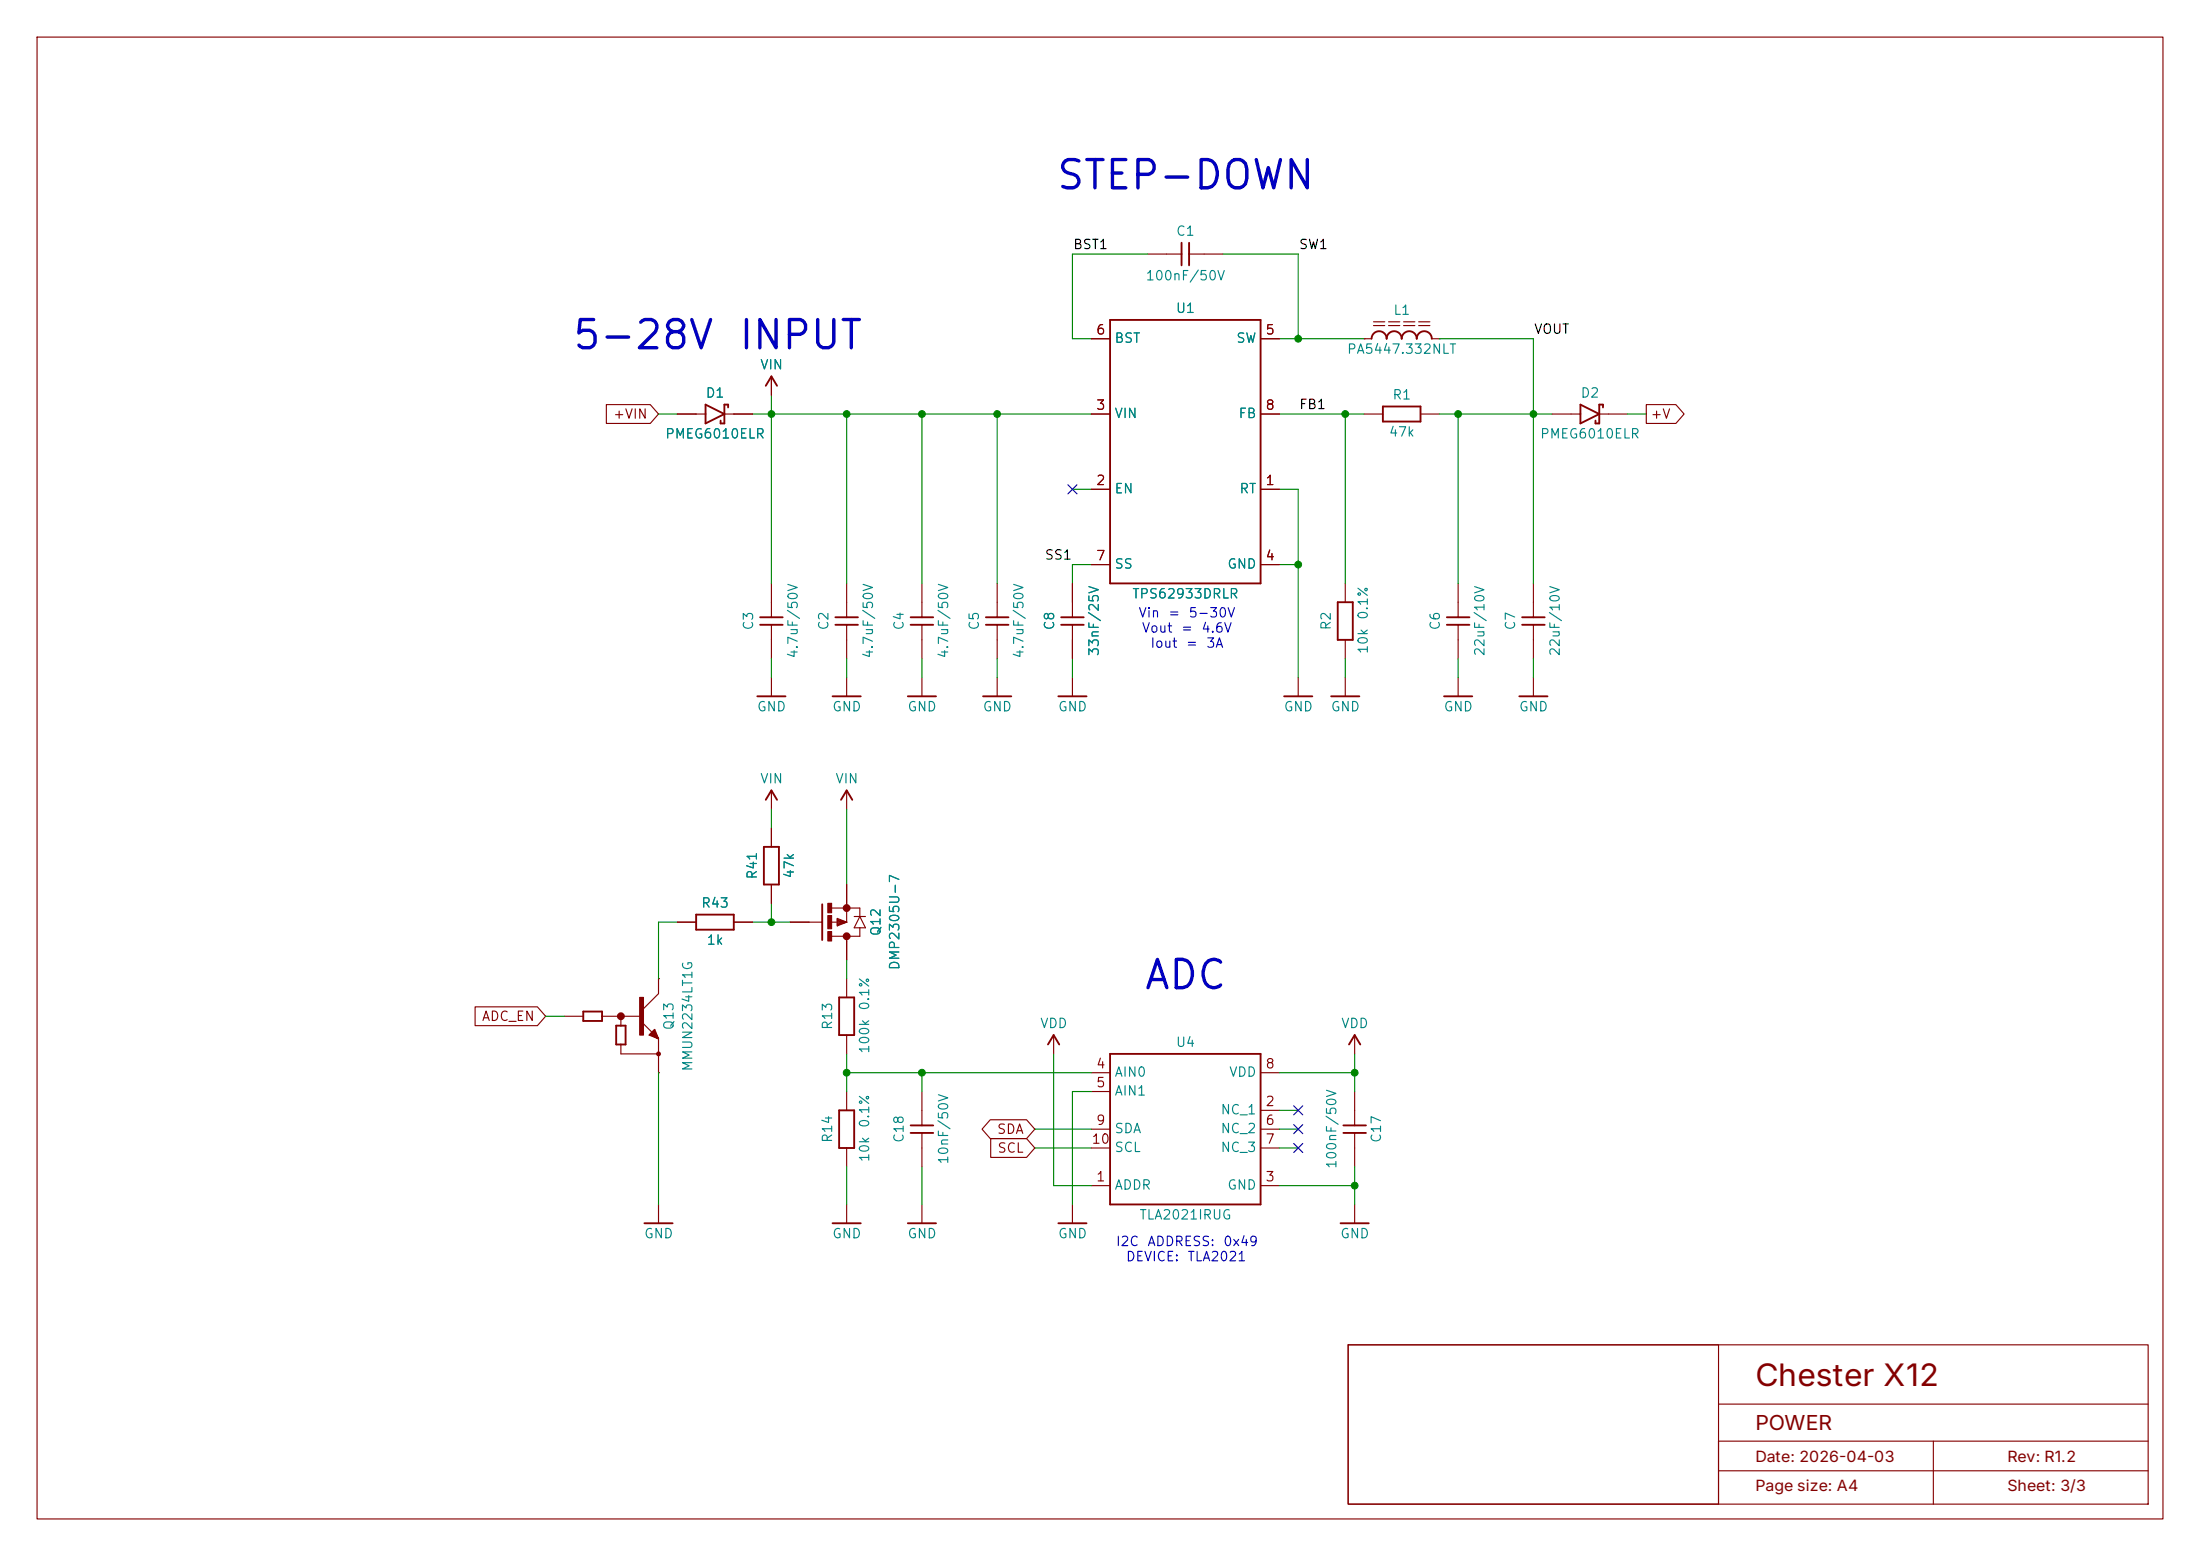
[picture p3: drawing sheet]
<svg xmlns="http://www.w3.org/2000/svg" width="297mm" height="210mm" viewBox="0 0 297 210" stroke-linecap="round" stroke-linejoin="round" font-family="sans-serif">
<g fill="none" stroke="#840000" stroke-width=".15">
<path d="M5 5h287v200h-287zM154.9 34.3h4.6M160.5 34.3h4.6M81.9 54.6h5.9l1.1 1.3-1.1 1.3h-5.9zM91.4 55.9h3.8M97.8 55.9h3.8M104.1 50.8v2.5M147.3 45.7h2.6M147.3 55.9h2.6M170.2 45.7h2.5M170.2 55.9h2.5M184.1 45.7h.1"/>
<path d="M184.1 45.7h1.1M184.1 55.9h2.6M185.4 43.4h1.5M185.4 43.9h1.5M187.5 43.4h1.5M187.5 43.9h1.5M189.5 43.4h1.5M189.5 43.9h1.5M191.5 43.4h1.5M191.5 43.9h1.5M191.8 55.9h2.5M193.3 45.7h1"/>
<path d="M194.3 45.7h.1M209.5 55.9h3.9M215.9 55.9h3.8M222.2 54.6h4l1.2 1.3-1.2 1.3h-4zM104.1 78.7v4.6M114.3 78.7v4.6M124.5 78.7v4.6M134.6 78.7v4.6M144.8 78.7v4.6M147.3 66h2.6M147.3 76.2h2.6M170.2 66h2.5"/>
<path d="M170.2 76.2h2.5M181.6 78.7v2.6M196.8 78.7v4.6M207 78.7v4.6M104.1 84.3v4.6M104.1 91.4v2.6M114.3 84.3v4.6M114.3 91.4v2.6M124.5 84.3v4.6M124.5 91.4v2.6M134.6 84.3v4.6M134.6 91.4v2.6"/>
<path d="M144.8 84.3v4.6M144.8 91.4v2.6M175.3 91.4v2.6M181.6 86.4v2.5M181.6 91.4v2.6M196.8 84.3v4.6M196.8 91.4v2.6M207 84.3v4.6M207 91.4v2.6M104.1 106.7v2.5M104.1 111.8v2.5M104.1 119.4v2.5"/>
<path d="M114.3 106.7v2.5M114.3 119.4v5.1M64.1 135.9h8.4l1.2 1.3-1.2 1.2h-8.4zM76.2 137.2h2.5M81.3 137.2h5.1M83.8 137.2v1.2M86.6 137.9l2.3 2.3M87.6 139.7l.8-.8 .5 1.3zM87.7 139.6l1.2 .6M87.8 139.6l1.1 .6M87.8 139.5l1.1 .7M87.9 139.4l1 .8"/>
<path d="M88.1 139.3l.8 .9M88.1 139.2l.8 1M88.2 139.1l.7 1.1M88.3 139.1l.6 1.1M88.3 139l.6 1.2M88.9 132.1h.1M88.9 132.1v2l-2.3 2.3M91.4 124.5h2.6M99.1 124.5h2.5M106.7 124.5h4.3M112.3 124.5h2M112.3 122.6h3.8v1.1"/>
<path d="M113 124l1.3 .5-1.3 .5zM113 124.3l1.3 .2M113 124.2l1.3 .3M113 124.1l1.3 .4M114.3 126.4v3.1M114.3 132.1v2.5M114.3 139.7v2.5M114.3 124.5l-1.3 .3M114.3 124.5l-1.3 .2M114.3 124.5l-1.3 .1M115.3 123.7h1.5M116.1 125.2v1.2h-3.8"/>
<path d="M116.1 123.7l.7 1.5h-1.5zM142.2 139.7v2.5M182.9 139.7v2.5M83.8 141v1.2h5.1M88.9 144.8h.1M88.9 140.2v4.6M114.3 147.3v2.6M114.3 154.9v2.6M124.5 147.3v4.6M124.5 152.9v4.6M133.7 151.1h4.9l1.1 1.3-1.1 1.3h-4.9l-1.1-1.3zM133.7 153.7h4.9l1.1 1.2-1.1 1.3h-4.9z"/>
<path d="M147.3 144.8h2.6M147.3 147.3h2.6M147.3 152.4h2.6M147.3 154.9h2.6M170.2 149.9h2.5M170.2 144.8h2.5M170.2 152.4h2.5M170.2 154.9h2.5M182.9 147.3v4.6M182.9 152.9v4.6M88.9 162.6v2.5M114.3 162.6v2.5"/>
<path d="M124.5 162.6v2.5M144.8 162.6v2.5M147.3 160h2.6M170.2 160h2.5M182.9 162.6v2.5M182 181.5h108v21.5h-108zM182 181.5h50v21.5h-50zM232 198.5h58M232 189.5h58M261 194.5v8.5M290 194.5h-58v8.5"/>
</g>
<g fill="none" stroke="#840000" stroke-width=".25">
<path d="M159.5 32.8v3M160.5 32.8v3M95.2 54.6l2.6 1.3-2.6 1.3zM98.3 55v-.4h-.5v2.6h-.5v-.4M103.4 52.1l.7-1.3 .8 1.3M149.9 43.2h20.3v35.5h-20.3zM185.2 45.7a1.02 1.02 0 0 1 1-1 1.02 1.02 0 0 1 1 1 1.02 1.02 0 0 1 1-1 1.02 1.02 0 0 1 1 1 1.02 1.02 0 0 1 1-1 1.02 1.02 0 0 1 1.1 1 1.02 1.02 0 0 1 1-1 1.02 1.02 0 0 1 1 1M186.7 54.9h5.1v2h-5.1zM213.4 54.6l2.5 1.3-2.5 1.3zM216.4 55v-.4h-.5v2.6h-.5v-.4M102.2 94h3.8M102.6 83.3h3.1"/>
<path d="M102.6 84.3h3.1M112.4 94h3.8M112.8 83.3h3M112.8 84.3h3M122.6 94h3.8M122.9 83.3h3.1M122.9 84.3h3.1M132.7 94h3.8M133.1 83.3h3M133.1 84.3h3M142.9 94h3.8M143.3 83.3h3"/>
<path d="M143.3 84.3h3M173.4 94h3.8M179.7 94h3.8M180.6 81.3h2v5.1h-2zM194.9 94h3.9M195.3 83.3h3.1M195.3 84.3h3.1M205.1 94h3.8M205.5 83.3h3M205.5 84.3h3M103.1 114.3h2.1v5.1h-2.1zM103.4 108l.7-1.3 .8 1.3"/>
<path d="M113.5 108l.8-1.3 .8 1.3M78.7 136.5h2.6v1.3h-2.6zM83.2 138.4h1.3v2.6h-1.3zM94 123.4h5.1v2.1h-5.1zM111 122v4.9M113.3 134.6h2v5.1h-2zM113.3 149.9h2v5h-2zM122.9 151.9h3.1M122.9 152.9h3.1M141.5 141l.7-1.3 .8 1.3M149.9 142.2h20.3v20.4h-20.3zM181.4 151.9h3"/>
<path d="M181.4 152.9h3M182.1 141l.8-1.3 .7 1.3M87 165.1h3.8M112.4 165.1h3.8M122.6 165.1h3.8M142.9 165.1h3.8M181 165.1h3.8"/>
<circle cx="88.9" cy="142.2" r=".2"/>
</g>
<g fill="#840000" stroke="#840000" stroke-width=".41">
<circle cx="83.8" cy="137.2" r=".33"/>
<circle cx="114.3" cy="126.4" r=".33"/>
<circle cx="114.3" cy="122.6" r=".33"/>
</g>
<g fill="#840000" stroke="#840000" stroke-width=".15">
<path d="M86.4 134.6h.5v5.1h-.5z"/>
<path d="M111.8 125.7h.5v1.3h-.5z"/>
<path d="M111.8 123.6h.5v1.7h-.5z"/>
<path d="M111.8 121.9h.5v1.3h-.5z"/>
</g>
<g fill="none" stroke="#008400" stroke-width=".15">
<path d="M154.9 34.3h-10.1v11.4h2.5M165.1 34.3h10.2v11.4M88.9 55.9h2.5M101.6 55.9h45.7M104.1 53.3v25.4M114.3 55.9v22.8M124.5 55.9v22.8M134.6 55.9v22.8M172.7 55.9h11.4M172.7 45.7h11.4M181.6 55.9v22.8M194.3 55.9h15.2"/>
<path d="M194.3 45.7h12.7v33M196.8 55.9v22.8M219.7 55.9h2.5M144.8 66h2.5M147.3 76.2h-2.5v2.5M172.7 66h2.6v25.4M172.7 76.2h2.6M104.1 88.9v2.5M114.3 88.9v2.5M124.5 88.9v2.5M134.6 88.9v2.5M144.8 88.9v2.5"/>
<path d="M181.6 88.9v2.5M196.8 88.9v2.5M207 88.9v2.5M104.1 109.2v2.6M114.3 109.2v10.2M73.7 137.2h2.5M91.4 124.5h-2.5v7.6M101.6 124.5h5.1M104.1 121.9v2.6M114.3 129.5v2.6M88.9 144.8v17.8M114.3 144.8h33"/>
<path d="M114.3 142.2v5.1M114.3 157.5v5.1M124.5 144.8v2.5M124.5 157.5v5.1M139.7 152.4h7.6M139.7 154.9h7.6M142.2 142.2v17.8h5.1M147.3 147.3h-2.5v15.3M172.7 144.8h10.2M172.7 152.4h2.6M172.7 154.9h2.6M172.7 149.9h2.6"/>
<path d="M182.9 142.2v5.1M182.9 157.5v5.1M172.7 160h10.2"/>
</g>
<path d="M144.2 65.4l1.2 1.2M145.4 65.4l-1.2 1.2M174.7 154.3l1.2 1.2M174.7 151.8l1.2 1.2M174.7 149.3l1.2 1.2M175.9 154.3l-1.2 1.2M175.9 151.8l-1.2 1.2M175.9 149.3l-1.2 1.2" fill="none" stroke="#000084" stroke-width=".15"/>
<g fill="#008400" stroke="#008400" stroke-width=".14">
<circle cx="104.1" cy="55.9" r=".46"/>
<circle cx="114.3" cy="55.9" r=".46"/>
<circle cx="134.6" cy="55.9" r=".46"/>
<circle cx="124.5" cy="55.9" r=".46"/>
<circle cx="182.9" cy="160" r=".46"/>
<circle cx="182.9" cy="144.8" r=".46"/>
<circle cx="104.1" cy="124.5" r=".46"/>
<circle cx="114.3" cy="144.8" r=".46"/>
<circle cx="124.5" cy="144.8" r=".46"/>
<circle cx="175.3" cy="76.2" r=".46"/>
<circle cx="196.8" cy="55.9" r=".46"/>
<circle cx="207" cy="55.9" r=".46"/>
<circle cx="181.6" cy="55.9" r=".46"/>
<circle cx="175.3" cy="45.7" r=".46"/>
</g>
<text font-size="4.2" fill="#840000" x="237" y="187">Chester X12</text>
<g font-size="3.8" fill="#0000c2">
<text x="142.4" y="26.5">STEP-DOWN</text>
<text x="77" y="48.1">5-28V</text>
<text x="99.5" y="48.1">INPUT</text>
<text x="154.2" y="134.4">ADC</text>
</g>
<text font-size="2.8" fill="#840000" x="237" y="193">POWER</text>
<g font-size="2.1" fill="#840000">
<text x="237" y="197.3">Date: 2026-04-03</text>
<text x="271" y="197.3">Rev: R1.2</text>
<text x="237" y="201.3">Page size: A4</text>
<text x="271" y="201.3">Sheet: 3/3</text>
</g>
<g font-size="1.3">
<text x="144.8" y="33.9">BST1</text>
<text x="175.3" y="33.9">SW1</text>
<text x="207" y="45.4">VOUT</text>
<text x="175.3" y="55.5">FB1</text>
<text x="140.9" y="75.9">SS1</text>
</g>
<g font-size="1.3" fill="#008484">
<text x="158.7" y="32.1">C1</text>
<text x="154.6" y="38.2">100nF/50V</text>
<text x="150.4" y="46.6">BST</text>
<text x="158.6" y="42.6">U1</text>
<text x="166.8" y="46.6">SW</text>
<text x="188" y="42.8">L1</text>
<text x="95.2" y="54">D1</text>
<text x="102.5" y="50.2">VIN</text>
<text x="181.8" y="48.1">PA5447.332NLT</text>
<text x="213.3" y="54">D2</text>
<text x="89.7" y="59.5">PMEG6010ELR</text>
<text x="150.4" y="56.7">VIN</text>
<text x="167.1" y="56.7">FB</text>
<text x="187.4" y="59.2">47k</text>
<text x="187.9" y="54.2">R1</text>
<text x="207.8" y="59.5">PMEG6010ELR</text>
<text x="150.4" y="66.9">EN</text>
<text x="167.2" y="66.9">RT</text>
<text x="150.4" y="77.1">SS</text>
<text x="165.6" y="77.1">GND</text>
<text x="152.8" y="81.1">TPS62933DRLR</text>
<text x="185" y="83.7" transform="rotate(-90 185 83.7)">0.1%</text>
<text x="102" y="85.2" transform="rotate(-90 102 85.2)">C3</text>
<text x="108" y="89" transform="rotate(-90 108 89)">4.7uF/50V</text>
<text x="112.2" y="85.2" transform="rotate(-90 112.2 85.2)">C2</text>
<text x="118.2" y="89" transform="rotate(-90 118.2 89)">4.7uF/50V</text>
<text x="122.3" y="85.2" transform="rotate(-90 122.3 85.2)">C4</text>
<text x="128.3" y="89" transform="rotate(-90 128.3 89)">4.7uF/50V</text>
<text x="132.5" y="85.2" transform="rotate(-90 132.5 85.2)">C5</text>
<text x="138.5" y="89" transform="rotate(-90 138.5 89)">4.7uF/50V</text>
<text x="142.6" y="85.2" transform="rotate(-90 142.6 85.2)">C8</text>
<text x="148.7" y="88.7" transform="rotate(-90 148.7 88.7)">33nF/25V</text>
<text x="180" y="85.2" transform="rotate(-90 180 85.2)">R2</text>
<text x="185" y="88.4" transform="rotate(-90 185 88.4)">10k</text>
<text x="194.7" y="85.2" transform="rotate(-90 194.7 85.2)">C6</text>
<text x="200.7" y="88.7" transform="rotate(-90 200.7 88.7)">22uF/10V</text>
<text x="204.9" y="85.2" transform="rotate(-90 204.9 85.2)">C7</text>
<text x="210.9" y="88.7" transform="rotate(-90 210.9 88.7)">22uF/10V</text>
<text x="102.1" y="96.3">GND</text>
<text x="112.3" y="96.3">GND</text>
<text x="122.4" y="96.3">GND</text>
<text x="132.6" y="96.3">GND</text>
<text x="142.7" y="96.3">GND</text>
<text x="173.2" y="96.3">GND</text>
<text x="179.6" y="96.3">GND</text>
<text x="194.8" y="96.3">GND</text>
<text x="205" y="96.3">GND</text>
<text x="102.5" y="106.1">VIN</text>
<text x="112.7" y="106.1">VIN</text>
<text x="102.5" y="118.8" transform="rotate(-90 102.5 118.8)">R41</text>
<text x="107.5" y="118.7" transform="rotate(-90 107.5 118.7)">47k</text>
<text x="94.6" y="122.8">R43</text>
<text x="95.3" y="127.8">1k</text>
<text x="119.2" y="126.4" transform="rotate(-90 119.2 126.4)">Q12</text>
<text x="121.7" y="131" transform="rotate(-90 121.7 131)">DMP2305U-7</text>
<text x="117.7" y="136.5" transform="rotate(-90 117.7 136.5)">0.1%</text>
<text x="91.3" y="139.1" transform="rotate(-90 91.3 139.1)">Q13</text>
<text x="112.7" y="139.1" transform="rotate(-90 112.7 139.1)">R13</text>
<text x="117.7" y="142.3" transform="rotate(-90 117.7 142.3)">100k</text>
<text x="140.3" y="139.1">VDD</text>
<text x="158.6" y="141.6">U4</text>
<text x="181" y="139.1">VDD</text>
<text x="93.8" y="144.7" transform="rotate(-90 93.8 144.7)">MMUN2234LT1G</text>
<text x="150.4" y="145.6">AIN0</text>
<text x="150.4" y="148.2">AIN1</text>
<text x="165.8" y="145.6">VDD</text>
<text x="112.7" y="154.3" transform="rotate(-90 112.7 154.3)">R14</text>
<text x="117.7" y="152.3" transform="rotate(-90 117.7 152.3)">0.1%</text>
<text x="122.3" y="154.3" transform="rotate(-90 122.3 154.3)">C18</text>
<text x="150.4" y="153.3">SDA</text>
<text x="150.4" y="155.8">SCL</text>
<text x="164.7" y="150.7">NC_1</text>
<text x="164.7" y="153.3">NC_2</text>
<text x="164.7" y="155.8">NC_3</text>
<text x="186.8" y="154.3" transform="rotate(-90 186.8 154.3)">C17</text>
<text x="117.7" y="156.9" transform="rotate(-90 117.7 156.9)">10k</text>
<text x="128.3" y="157.2" transform="rotate(-90 128.3 157.2)">10nF/50V</text>
<text x="150.4" y="160.9">ADDR</text>
<text x="165.6" y="160.9">GND</text>
<text x="180.7" y="157.9" transform="rotate(-90 180.7 157.9)">100nF/50V</text>
<text x="86.9" y="167.5">GND</text>
<text x="112.3" y="167.5">GND</text>
<text x="122.4" y="167.5">GND</text>
<text x="142.7" y="167.5">GND</text>
<text x="153.7" y="164.9">TLA2021IRUG</text>
<text x="180.8" y="167.5">GND</text>
</g>
<g font-size="1.3" fill="#840000">
<text x="147.9" y="45.5">6</text>
<text x="170.7" y="45.5">5</text>
<text x="82.7" y="56.8">+VIN</text>
<text x="147.9" y="55.6">3</text>
<text x="170.7" y="55.6">8</text>
<text x="222.7" y="56.8">+V</text>
<text x="147.9" y="65.8">2</text>
<text x="170.7" y="65.8">1</text>
<text x="147.9" y="75.9">7</text>
<text x="170.7" y="75.9">4</text>
<text x="65" y="138.1">ADC_EN</text>
<text x="147.9" y="144.5">4</text>
<text x="147.9" y="147.1">5</text>
<text x="170.7" y="149.6">2</text>
<text x="170.7" y="144.5">8</text>
<text x="134.5" y="153.4">SDA</text>
<text x="134.6" y="155.9">SCL</text>
<text x="147.3" y="154.7">10</text>
<text x="147.9" y="152.1">9</text>
<text x="170.7" y="152.1">6</text>
<text x="170.7" y="154.7">7</text>
<text x="147.9" y="159.8">1</text>
<text x="170.7" y="159.8">3</text>
</g>
<g font-size="1.3" fill="#0000c2">
<text x="153.6" y="83.7">Vin</text>
<text x="157.6" y="83.7">=</text>
<text x="160.4" y="83.7">5-30V</text>
<text x="154.1" y="85.7">Vout</text>
<text x="155.2" y="87.7">Iout</text>
<text x="159.3" y="85.7">=</text>
<text x="160" y="87.7">=</text>
<text x="162.1" y="85.7">4.6V</text>
<text x="162.7" y="87.7">3A</text>
<text x="150.5" y="168.5">I2C</text>
<text x="151.9" y="170.5">DEVICE:</text>
<text x="154.8" y="168.5">ADDRESS:</text>
<text x="160.2" y="170.5">TLA2021</text>
<text x="165" y="168.5">0x49</text>
</g>
</svg>
